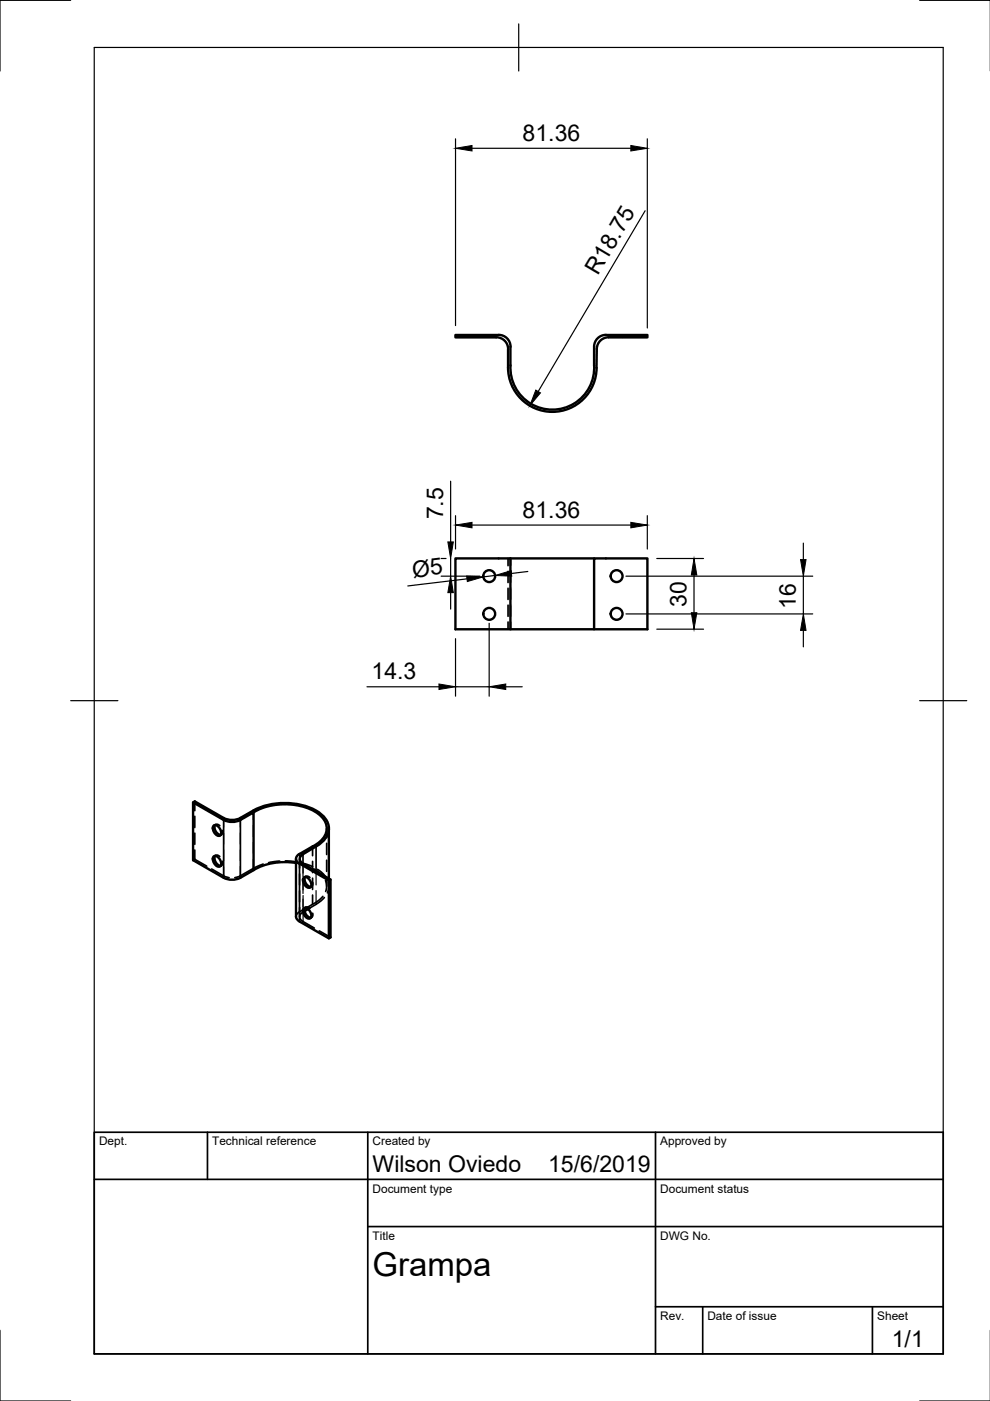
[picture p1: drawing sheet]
<svg xmlns="http://www.w3.org/2000/svg" width="210mm" height="297mm" viewBox="0 0 210 297" stroke-linecap="round" stroke-linejoin="round" font-family="sans-serif">
<!-- layer: Visible -->
<g fill="none" stroke="#000" stroke-width=".51">
<path d="M105.7 71h-9.1v.5h8.6a2.47 2.47 0 0 1 2.5 2.5M105.7 71a2.51 2.51 0 0 1 2.5 2.5 20.8 20.8 0 0 0 .4 6.9 8.9 8.9 0 0 0 10 6.3 8.9 8.9 0 0 0 7.4-9.3v-3.9a2.51 2.51 0 0 1 2.5-2.5M128.5 71h8.8v.5h-8.3M129 71.5a2.51 2.51 0 0 0-2.5 2.5 16.4 16.4 0 0 1-.7 7.4 9.4 9.4 0 0 1-10.4 5.8 9.4 9.4 0 0 1-7.7-9.3v-3.9M96.6 118.4h11.6v15h-11.6zM108.2 118.4h17.8M108.2 133.4h29.1v-15h-11.3v15M40.9 170.1l.4-.2 6.1 3.5M45.4 175a1.45 1.45 0 0 1 1.2 2.2 1.45 1.45 0 0 1-1.2-2.2zM45.6 174.9a1.65 1.65 0 0 0 1.2 2.1M47.4 173.8l-6.5-3.7v12.3l6.5 3.7M47.4 173.8a3.9 3.9 0 0 0 3.6 0l2.8-1.6v12.3l-2.8 1.6a3.9 3.9 0 0 1-3.6 0"/>
<path d="M47.4 173.4a3.9 3.9 0 0 0 3.6 0M50.9 173.4a15.2 15.2 0 0 1 16.1-1.6 4.3 4.3 0 0 1 2.5 5 5.3 5.3 0 0 1-2.5 2.7l-2.8 1.6a1.08 1.08 0 0 0-.7 1 1.08 1.08 0 0 0 .8 1M53.8 172.2a13.4 13.4 0 0 1 13.9 .5 3.5 3.5 0 0 1 .2 5.7l-1.6 1.1M66.3 179.5l-2.8 1.5a1.08 1.08 0 0 0-.7 1.1 1.08 1.08 0 0 0 .7 1l6.2 3.6M69.7 175.7v10.6M45.4 181.5a1.45 1.45 0 0 1 1.2 2.2 1.45 1.45 0 0 1-1.2-2.2zM45.6 181.5a1.65 1.65 0 0 0 1.2 2.1M62.8 182.1v12.2a1.32 1.32 0 0 0 .7 1.1l6.2 3.6 .4-.3v-12.2l-5.8-3.4M62.8 183a13.5 13.5 0 0 0-9 1.5M64.5 192.5a1.45 1.45 0 0 1 1.2 2.2 1.45 1.45 0 0 1-1.2-2.2zM64.5 186a1.45 1.45 0 0 1 1.2 2.2 1.45 1.45 0 0 1-1.2-2.2zM64.7 192.5a1.65 1.65 0 0 0 1.2 2.1"/>
<path d="M64.7 185.9a1.65 1.65 0 0 0 1.2 2.1M65.3 192.8l-.7 .4M70.1 186.5l-.4 .2v12.3"/>
<circle cx="103.7" cy="130.2" r="1.26"/>
<circle cx="103.7" cy="122.1" r="1.26"/>
<circle cx="130.7" cy="130.2" r="1.26"/>
<circle cx="130.7" cy="122.1" r="1.26"/>
</g>
<!-- layer: Hidden -->
<g fill="none" stroke="#000" stroke-width=".36">
<path d="M102.5 71v.5M105 71v.5M129.5 71v.5M132 71v.5M107.7 118.4v1.5M108.2 118.4v1.5M126 118.4v1.5M107.7 121.1v2.4M107.7 124.7v2.4M107.7 128.3v2.4M107.7 131.9v1.5M108.2 121.1v2.4"/>
<path d="M108.2 124.7v2.4M108.2 128.3v2.4M108.2 131.9v1.5M126 121.1v2.4M126 124.7v2.4M126 128.3v2.4M126 131.9v1.5M41.3 169.9v2M41.3 173.1v2.4M41.3 176.6v2.4M45.6 174.9l.5-.1 .5 .3M45.7 174.8l-.3 .2"/>
<path d="M47 177l-.4 .2M47.2 176.1l-.1 .7-.3 .2M66.3 179.5v1.9M69.3 175.6v2M69.3 178.8v2.4M41.3 182.2l-.4 .2M41.3 182.2l2.5 1.4M41.3 180.2v2M44.9 184.2l2.9 1.7 .8 .2M45.6 181.5l.5-.2 .5 .3M45.7 181.3l-.3 .3M47 183.5l-.4 .2"/>
<path d="M47.2 182.6a.68 .68 0 0 1-.4 1M55.8 183.2a20.7 20.7 0 0 0-4.9 2.5l-1.1 .4M59.3 182.6l-2.4 .3M60.5 182.5l2.4 .2M62.8 183l2.6 .7M63.5 182.1v2M63.5 185.3v2.3M63.5 188.8v2.4M63.5 192.4v2M64 183l2.3 .7M64.6 193.2a1.15 1.15 0 0 0-1 .8 1.15 1.15 0 0 0 .4 1.2l2.7 1.6M64.7 192.5l.3-.2 .7 .3"/>
<path d="M64.7 186l.3-.3 .7 .4M64.8 192.3l-.3 .2M64.8 185.8l-.3 .2M66.1 194.5l-.4 .2M66.1 188l-.4 .2M66.3 182.6v2.4M66.3 186.2v2.4M66.3 189.8v1.9M66.3 193.6l-.1 .8-.3 .2M66.3 187.1l-.1 .7-.3 .2M66.5 184.2l1.1 .7 .8 .8M67.3 184.3l1.2 1 .5 .6"/>
<path d="M67.7 197.4l2.4 1.3M68.5 190l-1.6 1.4-3.7 2.1-.3 .4-.1 .4M68.8 190.3l-1.2 1.1-2.3 1.4M69 186.7v.1a3 3 0 0 1 0 2.2M69.3 182.4v2.3M69.3 185.9v2M69.6 187l.1 1.2-.3 1.1M69.7 186.3v1.6"/>
</g>
<!-- layer: Visible Narrow -->
<path d="M47.4 173.8v12.3M51 173.8v12.3M67 179.5v5.2M63.5 183.1v12.3M64.2 181.1v2" fill="none" stroke="#000" stroke-width=".36"/>
<!-- layer: Hidden Narrow -->
<g fill="none" stroke="#000" stroke-width=".25">
<path d="M47.4 173.4v2M47.4 176.6v2.4M50.9 173.4v2M50.9 176.6v2.4M53.7 171.8v2M53.7 175v2.4M53.7 178.6v2.4M47.4 180.2v2.3M47.4 183.7v2M50.9 180.2v2.3M50.9 183.7v2M53.7 182.1v2"/>
<path d="M63.5 181.1v2M64.2 183.1v2.8M64.3 186.3l-.1 3.1M64.3 189.9v5.5M67 184.7v2.9M67 188.8v2.9"/>
</g>
<!-- layer: Border -->
<path d="M15 .1h-15v15M20 10.1h180v276.9h-180zM110 5.1v10M195 .1h15M15 148.6h10M195 148.6h10M0 282.1v14.9h15M195 297h15" fill="none" stroke="#000" stroke-width=".25"/>
<!-- layer: TitleBlock -->
<path d="M20 240.1h180v46.9h-180zM20 250h180M44 240.1v9.9M78 240.1v46.9M139 240.1v46.9M78 260.1h122M139 277.1h61M149 277.1v9.9M185 277.1v9.9" fill="none" stroke="#000" stroke-width=".36"/>
<!-- layer: Dimensions -->
<g fill="none" stroke="#000" stroke-width=".25">
<path d="M96.6 29.4v39.6M100.1 31.4h33.7M137.2 29.4v40.1M136.8 44.7l-22.7 38.3M93.5 118.4h1.1M95.5 102v12.9M95.5 118.4v3.8M96.6 109.3v7.1M100.1 111.3h33.7M137.2 109.3v7.1M139.3 118.4h9.9M170.3 115.2v3.4"/>
<path d="M93.5 122.2h8.2M95.5 125.7v3.4M96.6 135.4v12.2M99 122.7l-12.5 1.5M103.7 132.2v15.4M105 122l-2.5 .3M111.9 121.2l-3.5 .4M132.7 122.2h39.6M132.7 130.2h39.6M139.3 133.4h9.9M147.2 121.9v8M170.3 122.2v8"/>
<path d="M170.3 133.7v3.4M77.8 145.6h15.3M96.6 145.6h7.1M107.2 145.6h3.5"/>
</g>
<g fill="#000" stroke="#000" stroke-width=".21">
<path d="M96.6 31.4l3.5-.6v1.2zM133.8 30.8l3.4 .6-3.4 .6zM113.6 82.7l1 .6-2.3 2.7zM95 114.9h1.1l-.6 3.5zM96.6 111.3l3.5-.5v1.1zM133.8 110.8l3.4 .5-3.4 .6zM169.7 118.6h1.2l-.6 3.6zM95.5 122.2l.6 3.5h-1.1zM98.9 122.1l3.6 .2-3.4 1zM105 122l3.4-1 .1 1.2zM146.6 129.9h1.1l-.5 3.5zM147.2 118.4l.5 3.5h-1.1z"/>
<path d="M170.3 130.2l.6 3.5h-1.2zM93.1 145l3.5 .6-3.5 .6zM103.7 145.6l3.5-.6v1.2z"/>
</g>
<text font-size="7" x="79" y="270.6">Grampa</text>
<g font-size="4.9">
<text x="110.8" y="29.9">81.36</text>
<text x="126.7" y="58.6" transform="rotate(-59 126.7 58.6)">R18.75</text>
<text x="94" y="110.1" transform="rotate(-90 94 110.1)">7.5</text>
<text x="110.8" y="109.8">81.36</text>
<text x="87.6" y="122.5" transform="rotate(-7 87.6 122.5)">Ø5</text>
<text x="145.6" y="128.6" transform="rotate(-90 145.6 128.6)">30</text>
<text x="168.8" y="129" transform="rotate(-90 168.8 129)">16</text>
<text x="78.8" y="144">14.3</text>
<text x="79" y="248.5">Wilson Oviedo</text>
<text x="116.2" y="248.5">15/6/2019</text>
<text x="189.1" y="285.7">1/1</text>
</g>
<g font-size="2.5">
<text x="21" y="242.9">Dept.</text>
<text x="45" y="242.9">Technical reference</text>
<text x="79" y="242.9">Created by</text>
<text x="140" y="242.9">Approved by</text>
<text x="79" y="252.8">Document type</text>
<text x="140" y="252.8">Document status</text>
<text x="79" y="262.9">Title</text>
<text x="140" y="262.9">DWG No.</text>
<text x="140" y="279.9">Rev.</text>
<text x="150" y="279.9">Date of issue</text>
<text x="186" y="279.9">Sheet</text>
</g>
</svg>
